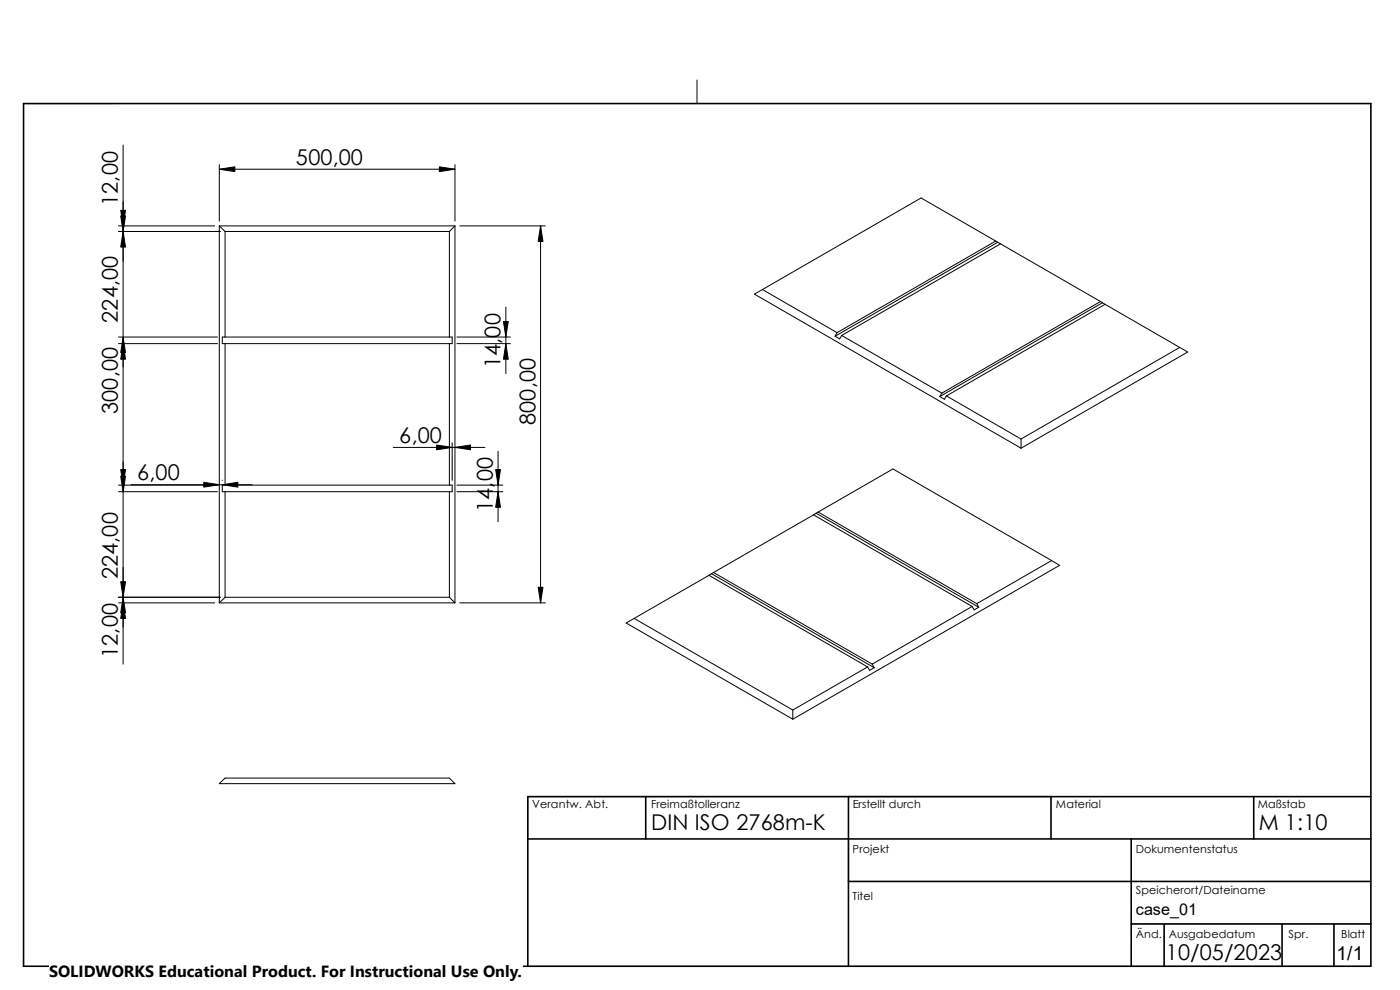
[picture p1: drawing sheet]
<svg xmlns="http://www.w3.org/2000/svg" width="297mm" height="210mm" viewBox="0 0 297 210" stroke-linecap="round" stroke-linejoin="round" font-family="sans-serif">
<path d="M5 22h19.8M112 205h178.8" fill="none" stroke="#c0c0c0" stroke-width=".21"/>
<g fill="none" stroke="#000" stroke-width=".21">
<path d="M147.9 17v5M26.1 30.8v110.1M46.5 34.9v12M46.5 35.9h50M96.5 34.9v12M25.1 49.1h21.6M25.1 47.9h20.5M46.5 47.9v80M46.5 47.9l1.3 1.2M46.5 47.9h50M47.8 49.1v22.4M47.8 49.1h47.5"/>
<path d="M95.3 49.1v22.4M96.5 47.9l-1.2 1.2M96.5 47.9v80M97.5 47.9h18.2M114.7 47.9v80M211.2 51.1l-15.8-9.1-33.6 19.4M211.2 51.1l-33.6 19.5M211.2 51.1l.5 .3M211.7 51.4l-34.5 19.9M211.7 51.4l.6 .3M212.3 51.7l21.2 12.3M212.3 51.7l-33.7 19.5"/>
<path d="M25.1 72.9h21M25.1 71.5h21M47.2 71.5h48.7v1.4h-48.7zM47.8 72.9v30M95.3 72.9v30M96.9 72.9h11.4M96.9 71.5h11.4M107.3 65.2v14M161.8 61.4l15.8 9.2M161.8 61.4l-1.7 1 56.5 32.7M177.6 70.6l-.4 .7M178.6 71.2l21.2 12.2"/>
<path d="M178.6 71.2l-.5 .7-.9-.6M233.5 64l-33.7 19.4M233.5 64l.4 .2M233.9 64.2l.5 .4M233.9 64.2l-34.5 19.9M234.4 64.6l15.9 9.1M234.4 64.6l-33.6 19.4M250.3 73.7l1.7 1-35.4 20.4M250.3 73.7l-33.7 19.4M83.4 94.9h19.5M95.9 93.9v8M105.7 95.7v15"/>
<path d="M199.8 83.4l-.4 .7M200.8 84l15.8 9.1M200.8 84l-.4 .7-1-.6M216.6 93.1v2M25.1 102.9h21M25.1 104.3h21M27.8 102.8h25.7M47.2 102.9h48.7v1.4h-48.7zM47.2 101.9h.1M47.8 104.3v22.4M95.3 104.3v22.4M96.9 102.9h9.8"/>
<path d="M96.9 104.3h9.8M172.6 109.2l-21.2 12.3M172.6 109.2l33.6 19.5M173.1 108.9l34.5 19.9M173.1 108.9l-.5 .3M173.6 108.6l33.6 19.5M173.6 108.6l-.5 .3M173.6 108.6l15.8-9.1 33.7 19.4M223.1 118.9l-15.9 9.2M223.1 118.9l1.7 1-56.6 32.7M25.1 126.7h21.6M25.1 127.9h20.5"/>
<path d="M46.5 127.9h50M47.8 126.7l-1.3 1.2M47.8 126.7h47.5M95.3 126.7l1.2 1.2M97.5 127.9h18.2M134.5 131.2l-1.7 1 35.4 20.4M134.5 131.2l33.7 19.4M150.4 122l-15.9 9.2M150.4 122l33.7 19.5M151 121.7l-.6 .3M151 121.7l34.5 19.9M151.4 121.5l-.4 .2"/>
<path d="M151.4 121.5l33.6 19.4M206.2 128.7l-21.2 12.2M206.2 128.7l.5 .7 .9-.6M207.2 128.1l.4 .7M168.2 150.6v2M184.1 141.5l.4 .7 1-.6M184.1 141.5l-15.9 9.1M185 140.9l.5 .7M46.5 166.2l1.3-1.1h47.5l1.2 1.1z"/>
</g>
<path d="M180 178v9M223 169h-111v9M240 196h50.8" fill="none" stroke="#c0c0c0" stroke-width=".34"/>
<g fill="none" stroke="#000" stroke-width=".34">
<path d="M5 22h285.8v183h-285.8zM112 178h178.8M137 169v9M180 169v36M223 169v9M240 178v27M266 169v9M290.8 169h-178.8v36M180 187h110.8M240 196h50.8M247 196v9M272 196v9"/>
<path d="M283 196v9"/>
</g>
<g fill="#000" stroke="#000" stroke-width=".21">
<path d="M46.5 35.9l3.3-.5v1zM93.2 35.4l3.3 .5-3.3 .5zM26.1 49.1l.5 3.3h-1zM25.6 44.6h1l-.5 3.3zM25.6 45.8h1l-.5 3.3zM114.7 47.9l.5 3.3h-1zM26.1 72.9l.5 3.3h-1zM26.1 71.5l.5 3.3h-1zM106.8 68.2h1l-.5 3.3zM107.3 72.9l.5 3.3h-1zM92.6 94.4l3.3 .5-3.3 .5zM96.5 94.9l3.3-.5v1z"/>
<path d="M25.6 99.6h1l-.5 3.3zM25.6 101h1l-.5 3.3zM43.2 102.3l3.3 .5-3.3 .5zM47.2 102.8l3.3-.5v1zM105.2 99.6h1l-.5 3.3zM105.7 104.3l.5 3.3h-1zM25.6 123.4h1l-.5 3.3zM26.1 127.9l.5 3.3h-1zM26.1 126.7l.5 3.3h-1zM114.2 124.6h1l-.5 3.3z"/>
</g>
<path d="M10.4 203.6h100.4v6.4h-100.4z" fill="#fff"/>
<g font-size="4.6">
<text x="62.8" y="35">500,00</text>
<text x="25" y="43.7" transform="rotate(-90 25 43.7)">12,00</text>
<text x="25" y="68.5" transform="rotate(-90 25 68.5)">224,00</text>
<text x="106.2" y="78.1" transform="rotate(-90 106.2 78.1)">14,00</text>
<text x="25" y="87.8" transform="rotate(-90 25 87.8)">300,00</text>
<text x="84.7" y="94">6,00</text>
<text x="113.6" y="90.1" transform="rotate(-90 113.6 90.1)">800,00</text>
<text x="29.1" y="101.9">6,00</text>
<text x="104.6" y="108.6" transform="rotate(-90 104.6 108.6)">14,00</text>
<text x="25" y="122.9" transform="rotate(-90 25 122.9)">224,00</text>
<text x="25" y="139.6" transform="rotate(-90 25 139.6)">12,00</text>
<text x="138.1" y="176.1">DIN ISO 2768m-K</text>
<text x="267" y="176.1">M 1:10</text>
<text x="247.4" y="203.6">10/05/2023</text>
</g>
<text font-size="4.1" x="283.5" y="203.6">1/1</text>
<g font-size="3.4">
<text x="241" y="194">case_01</text>
<text x="10.4" y="207.3">SOLIDWORKS Educational Product. For Instructional Use Only.</text>
</g>
<g font-size="2.4">
<text x="112.9" y="171.5">Verantw. Abt.</text>
<text x="138.1" y="171.5">Freimaßtolleranz</text>
<text x="180.9" y="171.5">Erstellt durch</text>
<text x="224" y="171.5">Material</text>
<text x="266.8" y="171.5">Maßstab</text>
<text x="180.9" y="180.8">Projekt</text>
<text x="241" y="180.8">Dokumentenstatus</text>
<text x="180.9" y="190.9">Titel</text>
<text x="241" y="189.6">Speicherort/Dateiname</text>
<text x="241" y="198.9">Änd.</text>
<text x="247.9" y="198.9">Ausgabedatum</text>
<text x="273.4" y="198.9">Spr.</text>
<text x="284.5" y="198.9">Blatt</text>
</g>
</svg>
